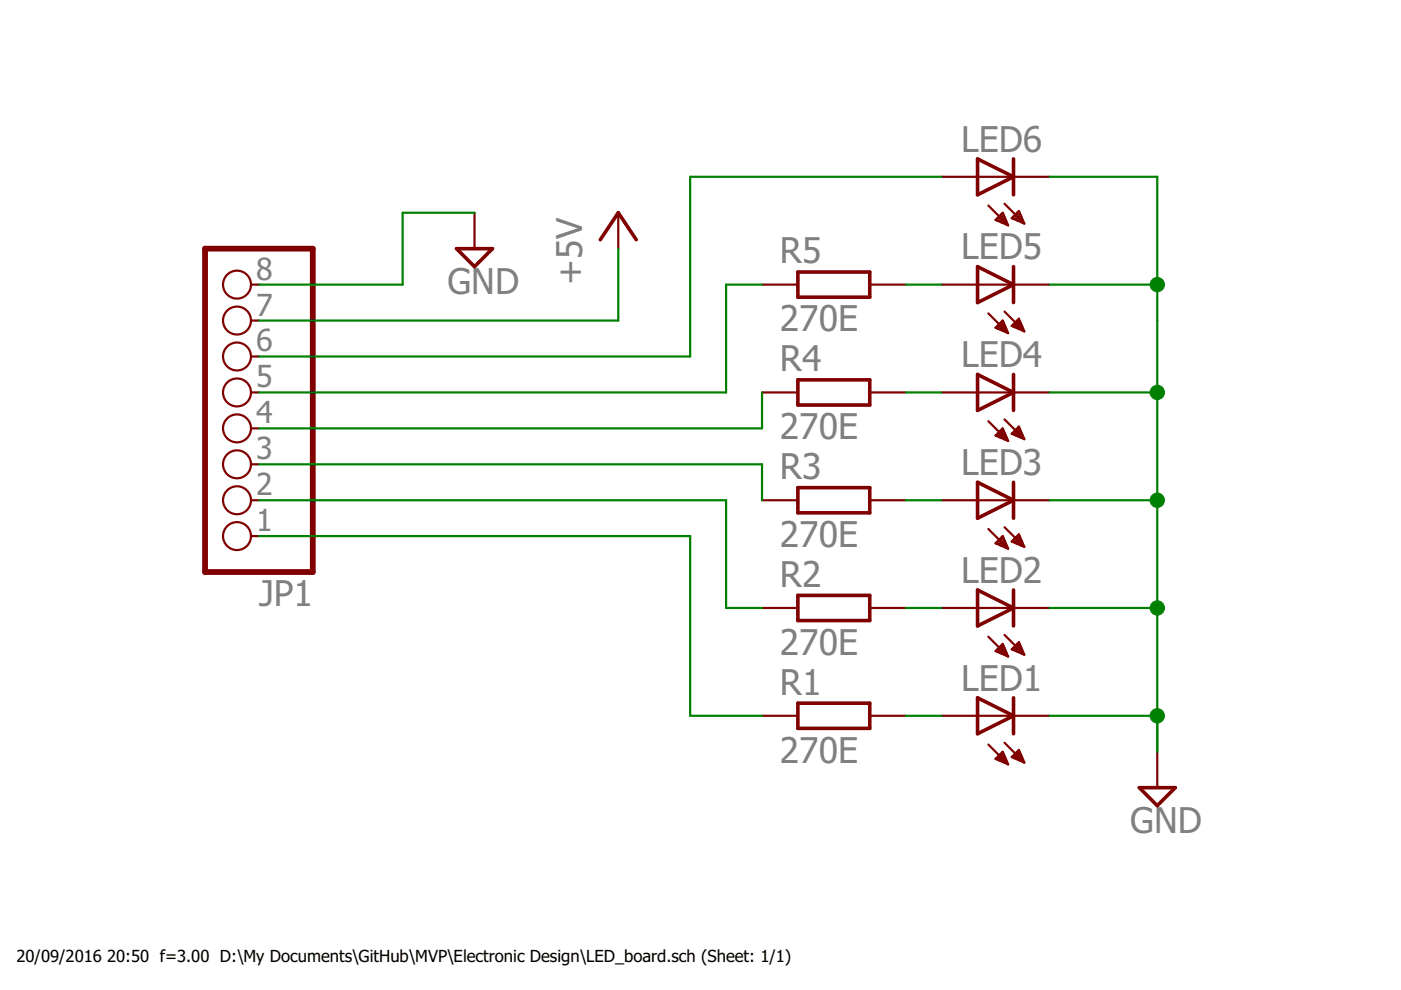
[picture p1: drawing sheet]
<?xml version="1.0" encoding="utf-8"?>
<!DOCTYPE eagle SYSTEM "eagle.dtd">
<eagle version="7.5.0">
<drawing>
<settings>
<setting alwaysvectorfont="no"/>
<setting verticaltext="up"/>
</settings>
<grid distance="0.1" unitdist="inch" unit="inch" style="lines" multiple="1" display="no" altdistance="0.01" altunitdist="inch" altunit="inch"/>
<schematic xreflabel="%F%N/%S.%C%R" xrefpart="/%S.%C%R">
<libraries>
<library name="pinhead">
<symbols>
<symbol name="PINHD8">
<wire x1="-6.35" y1="-10.16" x2="1.27" y2="-10.16" width="0.4064" layer="94"/>
<wire x1="1.27" y1="-10.16" x2="1.27" y2="12.7" width="0.4064" layer="94"/>
<wire x1="1.27" y1="12.7" x2="-6.35" y2="12.7" width="0.4064" layer="94"/>
<wire x1="-6.35" y1="12.7" x2="-6.35" y2="-10.16" width="0.4064" layer="94"/>
<text x="-6.35" y="13.335" size="1.778" layer="95">&gt;NAME</text>
<text x="-6.35" y="-12.7" size="1.778" layer="96">&gt;VALUE</text>
<pin name="1" x="-2.54" y="10.16" visible="pad" length="short" direction="pas" function="dot"/>
<pin name="2" x="-2.54" y="7.62" visible="pad" length="short" direction="pas" function="dot"/>
<pin name="3" x="-2.54" y="5.08" visible="pad" length="short" direction="pas" function="dot"/>
<pin name="4" x="-2.54" y="2.54" visible="pad" length="short" direction="pas" function="dot"/>
<pin name="5" x="-2.54" y="0" visible="pad" length="short" direction="pas" function="dot"/>
<pin name="6" x="-2.54" y="-2.54" visible="pad" length="short" direction="pas" function="dot"/>
<pin name="7" x="-2.54" y="-5.08" visible="pad" length="short" direction="pas" function="dot"/>
<pin name="8" x="-2.54" y="-7.62" visible="pad" length="short" direction="pas" function="dot"/>
</symbol>
</symbols>
<devicesets>
<deviceset name="PINHD-1X8" prefix="JP" uservalue="yes">
<gates>
<gate name="A" symbol="PINHD8" x="0" y="0"/>
</gates>
<devices>
<device name="" package="1X08">
<connects>
<connect gate="A" pin="1" pad="1"/>
<connect gate="A" pin="2" pad="2"/>
<connect gate="A" pin="3" pad="3"/>
<connect gate="A" pin="4" pad="4"/>
<connect gate="A" pin="5" pad="5"/>
<connect gate="A" pin="6" pad="6"/>
<connect gate="A" pin="7" pad="7"/>
<connect gate="A" pin="8" pad="8"/>
</connects>
<technologies>
<technology name=""/>
</technologies>
</device>
<device name="/90" package="1X08/90">
<connects>
<connect gate="A" pin="1" pad="1"/>
<connect gate="A" pin="2" pad="2"/>
<connect gate="A" pin="3" pad="3"/>
<connect gate="A" pin="4" pad="4"/>
<connect gate="A" pin="5" pad="5"/>
<connect gate="A" pin="6" pad="6"/>
<connect gate="A" pin="7" pad="7"/>
<connect gate="A" pin="8" pad="8"/>
</connects>
<technologies>
<technology name=""/>
</technologies>
</device>
</devices>
</deviceset>
</devicesets>
</library>
<library name="resistor">
<symbols>
<symbol name="R-EU-1">
<wire x1="-2.54" y1="-0.889" x2="2.54" y2="-0.889" width="0.254" layer="94"/>
<wire x1="2.54" y1="0.889" x2="-2.54" y2="0.889" width="0.254" layer="94"/>
<wire x1="2.54" y1="-0.889" x2="2.54" y2="0.889" width="0.254" layer="94"/>
<wire x1="-2.54" y1="-0.889" x2="-2.54" y2="0.889" width="0.254" layer="94"/>
<text x="-3.81" y="1.4986" size="1.778" layer="95">&gt;NAME</text>
<text x="-3.81" y="-3.302" size="1.778" layer="96">&gt;VALUE</text>
<pin name="2" x="5.08" y="0" visible="off" length="short" direction="pas" swaplevel="1" rot="R180"/>
<pin name="1" x="-5.08" y="0" visible="off" length="short" direction="pas" swaplevel="1"/>
</symbol>
</symbols>
<devicesets>
<deviceset name="R-EU_" prefix="R" uservalue="yes">
<gates>
<gate name="G$1" symbol="R-EU-1" x="0" y="0"/>
</gates>
<devices>
<device name="R0402" package="R0402">
<connects>
<connect gate="G$1" pin="1" pad="1"/>
<connect gate="G$1" pin="2" pad="2"/>
</connects>
<technologies>
<technology name=""/>
</technologies>
</device>
<device name="R0603" package="R0603">
<connects>
<connect gate="G$1" pin="1" pad="1"/>
<connect gate="G$1" pin="2" pad="2"/>
</connects>
<technologies>
<technology name=""/>
</technologies>
</device>
<device name="R0805" package="R0805">
<connects>
<connect gate="G$1" pin="1" pad="1"/>
<connect gate="G$1" pin="2" pad="2"/>
</connects>
<technologies>
<technology name=""/>
</technologies>
</device>
<device name="R0805W" package="R0805W">
<connects>
<connect gate="G$1" pin="1" pad="1"/>
<connect gate="G$1" pin="2" pad="2"/>
</connects>
<technologies>
<technology name=""/>
</technologies>
</device>
<device name="R1206" package="R1206">
<connects>
<connect gate="G$1" pin="1" pad="1"/>
<connect gate="G$1" pin="2" pad="2"/>
</connects>
<technologies>
<technology name=""/>
</technologies>
</device>
<device name="R1206W" package="R1206W">
<connects>
<connect gate="G$1" pin="1" pad="1"/>
<connect gate="G$1" pin="2" pad="2"/>
</connects>
<technologies>
<technology name=""/>
</technologies>
</device>
<device name="R1210" package="R1210">
<connects>
<connect gate="G$1" pin="1" pad="1"/>
<connect gate="G$1" pin="2" pad="2"/>
</connects>
<technologies>
<technology name=""/>
</technologies>
</device>
<device name="R1210W" package="R1210W">
<connects>
<connect gate="G$1" pin="1" pad="1"/>
<connect gate="G$1" pin="2" pad="2"/>
</connects>
<technologies>
<technology name=""/>
</technologies>
</device>
<device name="R2010" package="R2010">
<connects>
<connect gate="G$1" pin="1" pad="1"/>
<connect gate="G$1" pin="2" pad="2"/>
</connects>
<technologies>
<technology name=""/>
</technologies>
</device>
<device name="R2010W" package="R2010W">
<connects>
<connect gate="G$1" pin="1" pad="1"/>
<connect gate="G$1" pin="2" pad="2"/>
</connects>
<technologies>
<technology name=""/>
</technologies>
</device>
<device name="R2012" package="R2012">
<connects>
<connect gate="G$1" pin="1" pad="1"/>
<connect gate="G$1" pin="2" pad="2"/>
</connects>
<technologies>
<technology name=""/>
</technologies>
</device>
<device name="R2012W" package="R2012W">
<connects>
<connect gate="G$1" pin="1" pad="1"/>
<connect gate="G$1" pin="2" pad="2"/>
</connects>
<technologies>
<technology name=""/>
</technologies>
</device>
<device name="R2512" package="R2512">
<connects>
<connect gate="G$1" pin="1" pad="1"/>
<connect gate="G$1" pin="2" pad="2"/>
</connects>
<technologies>
<technology name=""/>
</technologies>
</device>
<device name="R2512W" package="R2512W">
<connects>
<connect gate="G$1" pin="1" pad="1"/>
<connect gate="G$1" pin="2" pad="2"/>
</connects>
<technologies>
<technology name=""/>
</technologies>
</device>
<device name="R3216" package="R3216">
<connects>
<connect gate="G$1" pin="1" pad="1"/>
<connect gate="G$1" pin="2" pad="2"/>
</connects>
<technologies>
<technology name=""/>
</technologies>
</device>
<device name="R3216W" package="R3216W">
<connects>
<connect gate="G$1" pin="1" pad="1"/>
<connect gate="G$1" pin="2" pad="2"/>
</connects>
<technologies>
<technology name=""/>
</technologies>
</device>
<device name="R3225" package="R3225">
<connects>
<connect gate="G$1" pin="1" pad="1"/>
<connect gate="G$1" pin="2" pad="2"/>
</connects>
<technologies>
<technology name=""/>
</technologies>
</device>
<device name="R3225W" package="R3225W">
<connects>
<connect gate="G$1" pin="1" pad="1"/>
<connect gate="G$1" pin="2" pad="2"/>
</connects>
<technologies>
<technology name=""/>
</technologies>
</device>
<device name="R5025" package="R5025">
<connects>
<connect gate="G$1" pin="1" pad="1"/>
<connect gate="G$1" pin="2" pad="2"/>
</connects>
<technologies>
<technology name=""/>
</technologies>
</device>
<device name="R5025W" package="R5025W">
<connects>
<connect gate="G$1" pin="1" pad="1"/>
<connect gate="G$1" pin="2" pad="2"/>
</connects>
<technologies>
<technology name=""/>
</technologies>
</device>
<device name="R6332" package="R6332">
<connects>
<connect gate="G$1" pin="1" pad="1"/>
<connect gate="G$1" pin="2" pad="2"/>
</connects>
<technologies>
<technology name=""/>
</technologies>
</device>
<device name="R6332W" package="R6332W">
<connects>
<connect gate="G$1" pin="1" pad="1"/>
<connect gate="G$1" pin="2" pad="2"/>
</connects>
<technologies>
<technology name=""/>
</technologies>
</device>
<device name="M0805" package="M0805">
<connects>
<connect gate="G$1" pin="1" pad="1"/>
<connect gate="G$1" pin="2" pad="2"/>
</connects>
<technologies>
<technology name=""/>
</technologies>
</device>
<device name="M1206" package="M1206">
<connects>
<connect gate="G$1" pin="1" pad="1"/>
<connect gate="G$1" pin="2" pad="2"/>
</connects>
<technologies>
<technology name=""/>
</technologies>
</device>
<device name="M1406" package="M1406">
<connects>
<connect gate="G$1" pin="1" pad="1"/>
<connect gate="G$1" pin="2" pad="2"/>
</connects>
<technologies>
<technology name=""/>
</technologies>
</device>
<device name="M2012" package="M2012">
<connects>
<connect gate="G$1" pin="1" pad="1"/>
<connect gate="G$1" pin="2" pad="2"/>
</connects>
<technologies>
<technology name=""/>
</technologies>
</device>
<device name="M2309" package="M2309">
<connects>
<connect gate="G$1" pin="1" pad="1"/>
<connect gate="G$1" pin="2" pad="2"/>
</connects>
<technologies>
<technology name=""/>
</technologies>
</device>
<device name="M3216" package="M3216">
<connects>
<connect gate="G$1" pin="1" pad="1"/>
<connect gate="G$1" pin="2" pad="2"/>
</connects>
<technologies>
<technology name=""/>
</technologies>
</device>
<device name="M3516" package="M3516">
<connects>
<connect gate="G$1" pin="1" pad="1"/>
<connect gate="G$1" pin="2" pad="2"/>
</connects>
<technologies>
<technology name=""/>
</technologies>
</device>
<device name="M5923" package="M5923">
<connects>
<connect gate="G$1" pin="1" pad="1"/>
<connect gate="G$1" pin="2" pad="2"/>
</connects>
<technologies>
<technology name=""/>
</technologies>
</device>
<device name="0204/5" package="0204/5">
<connects>
<connect gate="G$1" pin="1" pad="1"/>
<connect gate="G$1" pin="2" pad="2"/>
</connects>
<technologies>
<technology name=""/>
</technologies>
</device>
<device name="0204/7" package="0204/7">
<connects>
<connect gate="G$1" pin="1" pad="1"/>
<connect gate="G$1" pin="2" pad="2"/>
</connects>
<technologies>
<technology name=""/>
</technologies>
</device>
<device name="0204/2V" package="0204V">
<connects>
<connect gate="G$1" pin="1" pad="1"/>
<connect gate="G$1" pin="2" pad="2"/>
</connects>
<technologies>
<technology name=""/>
</technologies>
</device>
<device name="0207/10" package="0207/10">
<connects>
<connect gate="G$1" pin="1" pad="1"/>
<connect gate="G$1" pin="2" pad="2"/>
</connects>
<technologies>
<technology name=""/>
</technologies>
</device>
<device name="0207/12" package="0207/12">
<connects>
<connect gate="G$1" pin="1" pad="1"/>
<connect gate="G$1" pin="2" pad="2"/>
</connects>
<technologies>
<technology name=""/>
</technologies>
</device>
<device name="0207/15" package="0207/15">
<connects>
<connect gate="G$1" pin="1" pad="1"/>
<connect gate="G$1" pin="2" pad="2"/>
</connects>
<technologies>
<technology name=""/>
</technologies>
</device>
<device name="0207/2V" package="0207/2V">
<connects>
<connect gate="G$1" pin="1" pad="1"/>
<connect gate="G$1" pin="2" pad="2"/>
</connects>
<technologies>
<technology name=""/>
</technologies>
</device>
<device name="0207/5V" package="0207/5V">
<connects>
<connect gate="G$1" pin="1" pad="1"/>
<connect gate="G$1" pin="2" pad="2"/>
</connects>
<technologies>
<technology name=""/>
</technologies>
</device>
<device name="0207/7" package="0207/7">
<connects>
<connect gate="G$1" pin="1" pad="1"/>
<connect gate="G$1" pin="2" pad="2"/>
</connects>
<technologies>
<technology name=""/>
</technologies>
</device>
<device name="0309/10" package="0309/10">
<connects>
<connect gate="G$1" pin="1" pad="1"/>
<connect gate="G$1" pin="2" pad="2"/>
</connects>
<technologies>
<technology name=""/>
</technologies>
</device>
<device name="0309/12" package="0309/12">
<connects>
<connect gate="G$1" pin="1" pad="1"/>
<connect gate="G$1" pin="2" pad="2"/>
</connects>
<technologies>
<technology name=""/>
</technologies>
</device>
<device name="0309/V" package="0309V">
<connects>
<connect gate="G$1" pin="1" pad="1"/>
<connect gate="G$1" pin="2" pad="2"/>
</connects>
<technologies>
<technology name=""/>
</technologies>
</device>
<device name="0411/12" package="0411/12">
<connects>
<connect gate="G$1" pin="1" pad="1"/>
<connect gate="G$1" pin="2" pad="2"/>
</connects>
<technologies>
<technology name=""/>
</technologies>
</device>
<device name="0411/15" package="0411/15">
<connects>
<connect gate="G$1" pin="1" pad="1"/>
<connect gate="G$1" pin="2" pad="2"/>
</connects>
<technologies>
<technology name=""/>
</technologies>
</device>
<device name="0411/3V" package="0411V">
<connects>
<connect gate="G$1" pin="1" pad="1"/>
<connect gate="G$1" pin="2" pad="2"/>
</connects>
<technologies>
<technology name=""/>
</technologies>
</device>
<device name="0414/15" package="0414/15">
<connects>
<connect gate="G$1" pin="1" pad="1"/>
<connect gate="G$1" pin="2" pad="2"/>
</connects>
<technologies>
<technology name=""/>
</technologies>
</device>
<device name="0414/5V" package="0414V">
<connects>
<connect gate="G$1" pin="1" pad="1"/>
<connect gate="G$1" pin="2" pad="2"/>
</connects>
<technologies>
<technology name=""/>
</technologies>
</device>
<device name="0617/17" package="0617/17">
<connects>
<connect gate="G$1" pin="1" pad="1"/>
<connect gate="G$1" pin="2" pad="2"/>
</connects>
<technologies>
<technology name=""/>
</technologies>
</device>
<device name="0617/22" package="0617/22">
<connects>
<connect gate="G$1" pin="1" pad="1"/>
<connect gate="G$1" pin="2" pad="2"/>
</connects>
<technologies>
<technology name=""/>
</technologies>
</device>
<device name="0617/5V" package="0617V">
<connects>
<connect gate="G$1" pin="1" pad="1"/>
<connect gate="G$1" pin="2" pad="2"/>
</connects>
<technologies>
<technology name=""/>
</technologies>
</device>
<device name="0922/22" package="0922/22">
<connects>
<connect gate="G$1" pin="1" pad="1"/>
<connect gate="G$1" pin="2" pad="2"/>
</connects>
<technologies>
<technology name=""/>
</technologies>
</device>
<device name="0613/5V" package="P0613V">
<connects>
<connect gate="G$1" pin="1" pad="1"/>
<connect gate="G$1" pin="2" pad="2"/>
</connects>
<technologies>
<technology name=""/>
</technologies>
</device>
<device name="0613/15" package="P0613/15">
<connects>
<connect gate="G$1" pin="1" pad="1"/>
<connect gate="G$1" pin="2" pad="2"/>
</connects>
<technologies>
<technology name=""/>
</technologies>
</device>
<device name="0817/22" package="P0817/22">
<connects>
<connect gate="G$1" pin="1" pad="1"/>
<connect gate="G$1" pin="2" pad="2"/>
</connects>
<technologies>
<technology name=""/>
</technologies>
</device>
<device name="0817/7V" package="P0817V">
<connects>
<connect gate="G$1" pin="1" pad="1"/>
<connect gate="G$1" pin="2" pad="2"/>
</connects>
<technologies>
<technology name=""/>
</technologies>
</device>
<device name="V234/12" package="V234/12">
<connects>
<connect gate="G$1" pin="1" pad="1"/>
<connect gate="G$1" pin="2" pad="2"/>
</connects>
<technologies>
<technology name=""/>
</technologies>
</device>
<device name="V235/17" package="V235/17">
<connects>
<connect gate="G$1" pin="1" pad="1"/>
<connect gate="G$1" pin="2" pad="2"/>
</connects>
<technologies>
<technology name=""/>
</technologies>
</device>
<device name="V526-0" package="V526-0">
<connects>
<connect gate="G$1" pin="1" pad="1"/>
<connect gate="G$1" pin="2" pad="2"/>
</connects>
<technologies>
<technology name=""/>
</technologies>
</device>
<device name="MELF0102R" package="MINI_MELF-0102R">
<connects>
<connect gate="G$1" pin="1" pad="1"/>
<connect gate="G$1" pin="2" pad="2"/>
</connects>
<technologies>
<technology name=""/>
</technologies>
</device>
<device name="MELF0102W" package="MINI_MELF-0102W">
<connects>
<connect gate="G$1" pin="1" pad="1"/>
<connect gate="G$1" pin="2" pad="2"/>
</connects>
<technologies>
<technology name=""/>
</technologies>
</device>
<device name="MELF0204R" package="MINI_MELF-0204R">
<connects>
<connect gate="G$1" pin="1" pad="1"/>
<connect gate="G$1" pin="2" pad="2"/>
</connects>
<technologies>
<technology name=""/>
</technologies>
</device>
<device name="MELF0204W" package="MINI_MELF-0204W">
<connects>
<connect gate="G$1" pin="1" pad="1"/>
<connect gate="G$1" pin="2" pad="2"/>
</connects>
<technologies>
<technology name=""/>
</technologies>
</device>
<device name="MELF0207R" package="MINI_MELF-0207R">
<connects>
<connect gate="G$1" pin="1" pad="1"/>
<connect gate="G$1" pin="2" pad="2"/>
</connects>
<technologies>
<technology name=""/>
</technologies>
</device>
<device name="MELF0207W" package="MINI_MELF-0207W">
<connects>
<connect gate="G$1" pin="1" pad="1"/>
<connect gate="G$1" pin="2" pad="2"/>
</connects>
<technologies>
<technology name=""/>
</technologies>
</device>
<device name="0922V" package="0922V">
<connects>
<connect gate="G$1" pin="1" pad="1"/>
<connect gate="G$1" pin="2" pad="2"/>
</connects>
<technologies>
<technology name=""/>
</technologies>
</device>
<device name="RDH/15" package="RDH/15">
<connects>
<connect gate="G$1" pin="1" pad="1"/>
<connect gate="G$1" pin="2" pad="2"/>
</connects>
<technologies>
<technology name=""/>
</technologies>
</device>
<device name="MELF0102AX" package="MINI_MELF-0102AX">
<connects>
<connect gate="G$1" pin="1" pad="1"/>
<connect gate="G$1" pin="2" pad="2"/>
</connects>
<technologies>
<technology name=""/>
</technologies>
</device>
<device name="R0201" package="R0201">
<connects>
<connect gate="G$1" pin="1" pad="1"/>
<connect gate="G$1" pin="2" pad="2"/>
</connects>
<technologies>
<technology name=""/>
</technologies>
</device>
<device name="VTA52" package="VTA52">
<connects>
<connect gate="G$1" pin="1" pad="1"/>
<connect gate="G$1" pin="2" pad="2"/>
</connects>
<technologies>
<technology name=""/>
</technologies>
</device>
<device name="VTA53" package="VTA53">
<connects>
<connect gate="G$1" pin="1" pad="1"/>
<connect gate="G$1" pin="2" pad="2"/>
</connects>
<technologies>
<technology name=""/>
</technologies>
</device>
<device name="VTA54" package="VTA54">
<connects>
<connect gate="G$1" pin="1" pad="1"/>
<connect gate="G$1" pin="2" pad="2"/>
</connects>
<technologies>
<technology name=""/>
</technologies>
</device>
<device name="VTA55" package="VTA55">
<connects>
<connect gate="G$1" pin="1" pad="1"/>
<connect gate="G$1" pin="2" pad="2"/>
</connects>
<technologies>
<technology name=""/>
</technologies>
</device>
<device name="VTA56" package="VTA56">
<connects>
<connect gate="G$1" pin="1" pad="1"/>
<connect gate="G$1" pin="2" pad="2"/>
</connects>
<technologies>
<technology name=""/>
</technologies>
</device>
<device name="VMTA55" package="VMTA55">
<connects>
<connect gate="G$1" pin="1" pad="1"/>
<connect gate="G$1" pin="2" pad="2"/>
</connects>
<technologies>
<technology name=""/>
</technologies>
</device>
<device name="VMTB60" package="VMTB60">
<connects>
<connect gate="G$1" pin="1" pad="1"/>
<connect gate="G$1" pin="2" pad="2"/>
</connects>
<technologies>
<technology name=""/>
</technologies>
</device>
<device name="R4527" package="R4527">
<connects>
<connect gate="G$1" pin="1" pad="1"/>
<connect gate="G$1" pin="2" pad="2"/>
</connects>
<technologies>
<technology name=""/>
</technologies>
</device>
<device name="WSC0001" package="WSC0001">
<connects>
<connect gate="G$1" pin="1" pad="1"/>
<connect gate="G$1" pin="2" pad="2"/>
</connects>
<technologies>
<technology name=""/>
</technologies>
</device>
<device name="WSC0002" package="WSC0002">
<connects>
<connect gate="G$1" pin="1" pad="1"/>
<connect gate="G$1" pin="2" pad="2"/>
</connects>
<technologies>
<technology name=""/>
</technologies>
</device>
<device name="WSC01/2" package="WSC01/2">
<connects>
<connect gate="G$1" pin="1" pad="1"/>
<connect gate="G$1" pin="2" pad="2"/>
</connects>
<technologies>
<technology name=""/>
</technologies>
</device>
<device name="WSC2515" package="WSC2515">
<connects>
<connect gate="G$1" pin="1" pad="1"/>
<connect gate="G$1" pin="2" pad="2"/>
</connects>
<technologies>
<technology name=""/>
</technologies>
</device>
<device name="WSC4527" package="WSC4527">
<connects>
<connect gate="G$1" pin="1" pad="1"/>
<connect gate="G$1" pin="2" pad="2"/>
</connects>
<technologies>
<technology name=""/>
</technologies>
</device>
<device name="WSC6927" package="WSC6927">
<connects>
<connect gate="G$1" pin="1" pad="1"/>
<connect gate="G$1" pin="2" pad="2"/>
</connects>
<technologies>
<technology name=""/>
</technologies>
</device>
<device name="R1218" package="R1218">
<connects>
<connect gate="G$1" pin="1" pad="1"/>
<connect gate="G$1" pin="2" pad="2"/>
</connects>
<technologies>
<technology name=""/>
</technologies>
</device>
<device name="1812X7R" package="1812X7R">
<connects>
<connect gate="G$1" pin="1" pad="1"/>
<connect gate="G$1" pin="2" pad="2"/>
</connects>
<technologies>
<technology name=""/>
</technologies>
</device>
<device name="PRL1632" package="PRL1632">
<connects>
<connect gate="G$1" pin="1" pad="1"/>
<connect gate="G$1" pin="2" pad="2"/>
</connects>
<technologies>
<technology name=""/>
</technologies>
</device>
<device name="01005" package="R01005">
<connects>
<connect gate="G$1" pin="1" pad="1"/>
<connect gate="G$1" pin="2" pad="2"/>
</connects>
<technologies>
<technology name=""/>
</technologies>
</device>
</devices>
</deviceset>
</devicesets>
</library>
<library name="led">
<symbols>
<symbol name="LED">
<wire x1="1.27" y1="0" x2="0" y2="-2.54" width="0.254" layer="94"/>
<wire x1="0" y1="-2.54" x2="-1.27" y2="0" width="0.254" layer="94"/>
<wire x1="1.27" y1="-2.54" x2="0" y2="-2.54" width="0.254" layer="94"/>
<wire x1="0" y1="-2.54" x2="-1.27" y2="-2.54" width="0.254" layer="94"/>
<wire x1="1.27" y1="0" x2="0" y2="0" width="0.254" layer="94"/>
<wire x1="0" y1="0" x2="-1.27" y2="0" width="0.254" layer="94"/>
<wire x1="0" y1="0" x2="0" y2="-2.54" width="0.1524" layer="94"/>
<wire x1="-2.032" y1="-0.762" x2="-3.429" y2="-2.159" width="0.1524" layer="94"/>
<wire x1="-1.905" y1="-1.905" x2="-3.302" y2="-3.302" width="0.1524" layer="94"/>
<text x="3.556" y="-4.572" size="1.778" layer="95" rot="R90">&gt;NAME</text>
<text x="5.715" y="-4.572" size="1.778" layer="96" rot="R90">&gt;VALUE</text>
<pin name="C" x="0" y="-5.08" visible="off" length="short" direction="pas" rot="R90"/>
<pin name="A" x="0" y="2.54" visible="off" length="short" direction="pas" rot="R270"/>
<polygon width="0.1524" layer="94">
<vertex x="-3.429" y="-2.159"/>
<vertex x="-3.048" y="-1.27"/>
<vertex x="-2.54" y="-1.778"/>
</polygon>
<polygon width="0.1524" layer="94">
<vertex x="-3.302" y="-3.302"/>
<vertex x="-2.921" y="-2.413"/>
<vertex x="-2.413" y="-2.921"/>
</polygon>
</symbol>
</symbols>
<devicesets>
<deviceset name="LED" prefix="LED" uservalue="yes">
<gates>
<gate name="G$1" symbol="LED" x="0" y="0"/>
</gates>
<devices>
<device name="SMT1206" package="1206">
<connects>
<connect gate="G$1" pin="A" pad="A"/>
<connect gate="G$1" pin="C" pad="C"/>
</connects>
<technologies>
<technology name=""/>
</technologies>
</device>
<device name="LD260" package="LD260">
<connects>
<connect gate="G$1" pin="A" pad="A"/>
<connect gate="G$1" pin="C" pad="K"/>
</connects>
<technologies>
<technology name=""/>
</technologies>
</device>
<device name="SQR2X5" package="LED2X5">
<connects>
<connect gate="G$1" pin="A" pad="A"/>
<connect gate="G$1" pin="C" pad="K"/>
</connects>
<technologies>
<technology name=""/>
</technologies>
</device>
<device name="3MM" package="LED3MM">
<connects>
<connect gate="G$1" pin="A" pad="A"/>
<connect gate="G$1" pin="C" pad="K"/>
</connects>
<technologies>
<technology name=""/>
</technologies>
</device>
<device name="5MM" package="LED5MM">
<connects>
<connect gate="G$1" pin="A" pad="A"/>
<connect gate="G$1" pin="C" pad="K"/>
</connects>
<technologies>
<technology name=""/>
</technologies>
</device>
<device name="LSU260" package="LSU260">
<connects>
<connect gate="G$1" pin="A" pad="A"/>
<connect gate="G$1" pin="C" pad="K"/>
</connects>
<technologies>
<technology name=""/>
</technologies>
</device>
<device name="LZR181" package="LZR181">
<connects>
<connect gate="G$1" pin="A" pad="A"/>
<connect gate="G$1" pin="C" pad="K"/>
</connects>
<technologies>
<technology name=""/>
</technologies>
</device>
<device name="B152" package="Q62902-B152">
<connects>
<connect gate="G$1" pin="A" pad="A"/>
<connect gate="G$1" pin="C" pad="K"/>
</connects>
<technologies>
<technology name=""/>
</technologies>
</device>
<device name="B153" package="Q62902-B153">
<connects>
<connect gate="G$1" pin="A" pad="A"/>
<connect gate="G$1" pin="C" pad="K"/>
</connects>
<technologies>
<technology name=""/>
</technologies>
</device>
<device name="B155" package="Q62902-B155">
<connects>
<connect gate="G$1" pin="A" pad="A"/>
<connect gate="G$1" pin="C" pad="K"/>
</connects>
<technologies>
<technology name=""/>
</technologies>
</device>
<device name="B156" package="Q62902-B156">
<connects>
<connect gate="G$1" pin="A" pad="A"/>
<connect gate="G$1" pin="C" pad="K"/>
</connects>
<technologies>
<technology name=""/>
</technologies>
</device>
<device name="SFH480" package="SFH480">
<connects>
<connect gate="G$1" pin="A" pad="A"/>
<connect gate="G$1" pin="C" pad="K"/>
</connects>
<technologies>
<technology name=""/>
</technologies>
</device>
<device name="SFH482" package="SFH482">
<connects>
<connect gate="G$1" pin="A" pad="A"/>
<connect gate="G$1" pin="C" pad="K"/>
</connects>
<technologies>
<technology name=""/>
</technologies>
</device>
<device name="SQR5.7X3.2" package="U57X32">
<connects>
<connect gate="G$1" pin="A" pad="A"/>
<connect gate="G$1" pin="C" pad="K"/>
</connects>
<technologies>
<technology name=""/>
</technologies>
</device>
<device name="IRL80A" package="IRL80A">
<connects>
<connect gate="G$1" pin="A" pad="A"/>
<connect gate="G$1" pin="C" pad="K"/>
</connects>
<technologies>
<technology name=""/>
</technologies>
</device>
<device name="P-LCC-2" package="P-LCC-2">
<connects>
<connect gate="G$1" pin="A" pad="A"/>
<connect gate="G$1" pin="C" pad="C"/>
</connects>
<technologies>
<technology name=""/>
</technologies>
</device>
<device name="MINI-TOP" package="OSRAM-MINI-TOP-LED">
<connects>
<connect gate="G$1" pin="A" pad="A"/>
<connect gate="G$1" pin="C" pad="C"/>
</connects>
<technologies>
<technology name=""/>
</technologies>
</device>
<device name="SIDELED" package="OSRAM-SIDELED">
<connects>
<connect gate="G$1" pin="A" pad="A"/>
<connect gate="G$1" pin="C" pad="C"/>
</connects>
<technologies>
<technology name=""/>
</technologies>
</device>
<device name="SMART-LED" package="SMART-LED">
<connects>
<connect gate="G$1" pin="A" pad="A"/>
<connect gate="G$1" pin="C" pad="B"/>
</connects>
<technologies>
<technology name=""/>
</technologies>
</device>
<device name="P-LCC-2-BACK" package="P-LCC-2-TOPLED-RG">
<connects>
<connect gate="G$1" pin="A" pad="A"/>
<connect gate="G$1" pin="C" pad="C"/>
</connects>
<technologies>
<technology name=""/>
</technologies>
</device>
<device name="MICRO-SIDELED" package="MICRO-SIDELED">
<connects>
<connect gate="G$1" pin="A" pad="A"/>
<connect gate="G$1" pin="C" pad="C"/>
</connects>
<technologies>
<technology name=""/>
</technologies>
</device>
<device name="P-LCC-4" package="P-LCC-4">
<connects>
<connect gate="G$1" pin="A" pad="A"/>
<connect gate="G$1" pin="C" pad="C@4"/>
</connects>
<technologies>
<technology name=""/>
</technologies>
</device>
<device name="CHIP-LED0603" package="CHIP-LED0603">
<connects>
<connect gate="G$1" pin="A" pad="A"/>
<connect gate="G$1" pin="C" pad="C"/>
</connects>
<technologies>
<technology name=""/>
</technologies>
</device>
<device name="CHIP-LED0805" package="CHIP-LED0805">
<connects>
<connect gate="G$1" pin="A" pad="A"/>
<connect gate="G$1" pin="C" pad="C"/>
</connects>
<technologies>
<technology name=""/>
</technologies>
</device>
<device name="TOPLED-SANTANA" package="MINI-TOPLED-SANTANA">
<connects>
<connect gate="G$1" pin="A" pad="A"/>
<connect gate="G$1" pin="C" pad="C"/>
</connects>
<technologies>
<technology name=""/>
</technologies>
</device>
<device name="CHIPLED_0805" package="CHIPLED_0805">
<connects>
<connect gate="G$1" pin="A" pad="A"/>
<connect gate="G$1" pin="C" pad="C"/>
</connects>
<technologies>
<technology name=""/>
</technologies>
</device>
<device name="CHIPLED_1206" package="CHIPLED_1206">
<connects>
<connect gate="G$1" pin="A" pad="A"/>
<connect gate="G$1" pin="C" pad="C"/>
</connects>
<technologies>
<technology name=""/>
</technologies>
</device>
<device name="CHIPLED_0603" package="CHIPLED_0603">
<connects>
<connect gate="G$1" pin="A" pad="A"/>
<connect gate="G$1" pin="C" pad="C"/>
</connects>
<technologies>
<technology name=""/>
</technologies>
</device>
<device name="CHIPLED-0603-TTW" package="CHIPLED-0603-TTW">
<connects>
<connect gate="G$1" pin="A" pad="A@1"/>
<connect gate="G$1" pin="C" pad="C@1"/>
</connects>
<technologies>
<technology name=""/>
</technologies>
</device>
<device name="" package="SMARTLED-TTW">
<connects>
<connect gate="G$1" pin="A" pad="A@1"/>
<connect gate="G$1" pin="C" pad="C@1"/>
</connects>
<technologies>
<technology name=""/>
</technologies>
</device>
<device name="-LUMILED+" package="LUMILED+">
<connects>
<connect gate="G$1" pin="A" pad="2+"/>
<connect gate="G$1" pin="C" pad="4-"/>
</connects>
<technologies>
<technology name=""/>
</technologies>
</device>
<device name="-LUMILED" package="LUMILED">
<connects>
<connect gate="G$1" pin="A" pad="2+"/>
<connect gate="G$1" pin="C" pad="4-"/>
</connects>
<technologies>
<technology name=""/>
</technologies>
</device>
<device name="10MM" package="LED10MM">
<connects>
<connect gate="G$1" pin="A" pad="A"/>
<connect gate="G$1" pin="C" pad="K"/>
</connects>
<technologies>
<technology name=""/>
</technologies>
</device>
<device name="KA-3528ASYC" package="KA-3528ASYC">
<connects>
<connect gate="G$1" pin="A" pad="A"/>
<connect gate="G$1" pin="C" pad="C"/>
</connects>
<technologies>
<technology name=""/>
</technologies>
</device>
<device name="SML0805" package="SML0805">
<connects>
<connect gate="G$1" pin="A" pad="A"/>
<connect gate="G$1" pin="C" pad="C"/>
</connects>
<technologies>
<technology name=""/>
</technologies>
</device>
<device name="SML1206" package="SML1206">
<connects>
<connect gate="G$1" pin="A" pad="A"/>
<connect gate="G$1" pin="C" pad="C"/>
</connects>
<technologies>
<technology name=""/>
</technologies>
</device>
<device name="SML0603" package="SML0603">
<connects>
<connect gate="G$1" pin="A" pad="A"/>
<connect gate="G$1" pin="C" pad="C"/>
</connects>
<technologies>
<technology name=""/>
</technologies>
</device>
</devices>
</deviceset>
</devicesets>
</library>
<library name="supply1">
<symbols>
<symbol name="+5V">
<wire x1="1.27" y1="-1.905" x2="0" y2="0" width="0.254" layer="94"/>
<wire x1="0" y1="0" x2="-1.27" y2="-1.905" width="0.254" layer="94"/>
<text x="-2.54" y="-5.08" size="1.778" layer="96" rot="R90">&gt;VALUE</text>
<pin name="+5V" x="0" y="-2.54" visible="off" length="short" direction="sup" rot="R90"/>
</symbol>
</symbols>
<devicesets>
<deviceset name="+5V" prefix="P+">
<gates>
<gate name="1" symbol="+5V" x="0" y="0"/>
</gates>
<devices>
<device name="">
<technologies>
<technology name=""/>
</technologies>
</device>
</devices>
</deviceset>
</devicesets>
</library>
<library name="supply2">
<symbols>
<symbol name="GND">
<wire x1="-1.27" y1="0" x2="1.27" y2="0" width="0.254" layer="94"/>
<wire x1="1.27" y1="0" x2="0" y2="-1.27" width="0.254" layer="94"/>
<wire x1="0" y1="-1.27" x2="-1.27" y2="0" width="0.254" layer="94"/>
<text x="-1.905" y="-3.175" size="1.778" layer="96">&gt;VALUE</text>
<pin name="GND" x="0" y="2.54" visible="off" length="short" direction="sup" rot="R270"/>
</symbol>
</symbols>
<devicesets>
<deviceset name="GND" prefix="SUPPLY">
<gates>
<gate name="GND" symbol="GND" x="0" y="0"/>
</gates>
<devices>
<device name="">
<technologies>
<technology name=""/>
</technologies>
</device>
</devices>
</deviceset>
</devicesets>
</library>
</libraries>
<attributes>
</attributes>
<variantdefs>
</variantdefs>
<classes>
<class number="0" name="default" width="0" drill="0">
</class>
</classes>
<parts>
<part name="JP1" library="pinhead" deviceset="PINHD-1X8" device=""/>
<part name="R1" library="resistor" deviceset="R-EU_" device="R0805" value="270E"/>
<part name="LED1" library="led" deviceset="LED" device="5MM"/>
<part name="P+1" library="supply1" deviceset="+5V" device=""/>
<part name="SUPPLY1" library="supply2" deviceset="GND" device=""/>
<part name="R2" library="resistor" deviceset="R-EU_" device="R0805" value="270E"/>
<part name="R3" library="resistor" deviceset="R-EU_" device="R0805" value="270E"/>
<part name="R4" library="resistor" deviceset="R-EU_" device="R0805" value="270E"/>
<part name="R5" library="resistor" deviceset="R-EU_" device="R0805" value="270E"/>
<part name="LED2" library="led" deviceset="LED" device="5MM"/>
<part name="LED3" library="led" deviceset="LED" device="5MM"/>
<part name="LED4" library="led" deviceset="LED" device="5MM"/>
<part name="LED5" library="led" deviceset="LED" device="5MM"/>
<part name="LED6" library="led" deviceset="LED" device="5MM"/>
<part name="SUPPLY2" library="supply2" deviceset="GND" device=""/>
</parts>
<sheets>
<sheet>
<plain>
</plain>
<instances>
<instance part="JP1" gate="A" x="12.7" y="48.26" rot="R180"/>
<instance part="R1" gate="G$1" x="55.88" y="25.4"/>
<instance part="LED1" gate="G$1" x="66.04" y="25.4" rot="R90"/>
<instance part="P+1" gate="1" x="40.64" y="60.96"/>
<instance part="SUPPLY1" gate="GND" x="30.48" y="58.42"/>
<instance part="R2" gate="G$1" x="55.88" y="33.02"/>
<instance part="R3" gate="G$1" x="55.88" y="40.64"/>
<instance part="R4" gate="G$1" x="55.88" y="48.26"/>
<instance part="R5" gate="G$1" x="55.88" y="55.88"/>
<instance part="LED2" gate="G$1" x="66.04" y="33.02" rot="R90"/>
<instance part="LED3" gate="G$1" x="66.04" y="40.64" rot="R90"/>
<instance part="LED4" gate="G$1" x="66.04" y="48.26" rot="R90"/>
<instance part="LED5" gate="G$1" x="66.04" y="55.88" rot="R90"/>
<instance part="LED6" gate="G$1" x="66.04" y="63.5" rot="R90"/>
<instance part="SUPPLY2" gate="GND" x="78.74" y="20.32"/>
</instances>
<busses>
</busses>
<nets>
<net name="+5V" class="0">
<segment>
<pinref part="P+1" gate="1" pin="+5V"/>
<wire x1="40.64" y1="58.42" x2="40.64" y2="53.34" width="0.1524" layer="91"/>
<pinref part="JP1" gate="A" pin="7"/>
<wire x1="40.64" y1="53.34" x2="15.24" y2="53.34" width="0.1524" layer="91"/>
</segment>
</net>
<net name="N$1" class="0">
<segment>
<pinref part="JP1" gate="A" pin="1"/>
<wire x1="15.24" y1="38.1" x2="45.72" y2="38.1" width="0.1524" layer="91"/>
<wire x1="45.72" y1="38.1" x2="45.72" y2="25.4" width="0.1524" layer="91"/>
<pinref part="R1" gate="G$1" pin="1"/>
<wire x1="45.72" y1="25.4" x2="50.8" y2="25.4" width="0.1524" layer="91"/>
</segment>
</net>
<net name="N$2" class="0">
<segment>
<pinref part="JP1" gate="A" pin="2"/>
<wire x1="15.24" y1="40.64" x2="48.26" y2="40.64" width="0.1524" layer="91"/>
<wire x1="48.26" y1="40.64" x2="48.26" y2="33.02" width="0.1524" layer="91"/>
<pinref part="R2" gate="G$1" pin="1"/>
<wire x1="48.26" y1="33.02" x2="50.8" y2="33.02" width="0.1524" layer="91"/>
</segment>
</net>
<net name="N$3" class="0">
<segment>
<pinref part="R3" gate="G$1" pin="1"/>
<wire x1="50.8" y1="40.64" x2="50.8" y2="43.18" width="0.1524" layer="91"/>
<pinref part="JP1" gate="A" pin="3"/>
<wire x1="50.8" y1="43.18" x2="15.24" y2="43.18" width="0.1524" layer="91"/>
</segment>
</net>
<net name="N$5" class="0">
<segment>
<pinref part="JP1" gate="A" pin="6"/>
<wire x1="15.24" y1="50.8" x2="45.72" y2="50.8" width="0.1524" layer="91"/>
<wire x1="45.72" y1="50.8" x2="45.72" y2="63.5" width="0.1524" layer="91"/>
<pinref part="LED6" gate="G$1" pin="A"/>
<wire x1="45.72" y1="63.5" x2="63.5" y2="63.5" width="0.1524" layer="91"/>
</segment>
</net>
<net name="N$6" class="0">
<segment>
<pinref part="R5" gate="G$1" pin="1"/>
<wire x1="48.26" y1="55.88" x2="50.8" y2="55.88" width="0.1524" layer="91"/>
<wire x1="48.26" y1="48.26" x2="48.26" y2="55.88" width="0.1524" layer="91"/>
<pinref part="JP1" gate="A" pin="5"/>
<wire x1="48.26" y1="48.26" x2="15.24" y2="48.26" width="0.1524" layer="91"/>
</segment>
</net>
<net name="N$4" class="0">
<segment>
<pinref part="R4" gate="G$1" pin="1"/>
<wire x1="50.8" y1="48.26" x2="50.8" y2="45.72" width="0.1524" layer="91"/>
<pinref part="JP1" gate="A" pin="4"/>
<wire x1="50.8" y1="45.72" x2="15.24" y2="45.72" width="0.1524" layer="91"/>
</segment>
</net>
<net name="GND" class="0">
<segment>
<pinref part="JP1" gate="A" pin="8"/>
<wire x1="15.24" y1="55.88" x2="25.4" y2="55.88" width="0.1524" layer="91"/>
<wire x1="25.4" y1="55.88" x2="25.4" y2="60.96" width="0.1524" layer="91"/>
<pinref part="SUPPLY1" gate="GND" pin="GND"/>
<wire x1="25.4" y1="60.96" x2="30.48" y2="60.96" width="0.1524" layer="91"/>
</segment>
<segment>
<pinref part="LED1" gate="G$1" pin="C"/>
<pinref part="SUPPLY2" gate="GND" pin="GND"/>
<wire x1="71.12" y1="25.4" x2="78.74" y2="25.4" width="0.1524" layer="91"/>
<wire x1="78.74" y1="25.4" x2="78.74" y2="22.86" width="0.1524" layer="91"/>
<pinref part="LED2" gate="G$1" pin="C"/>
<wire x1="71.12" y1="33.02" x2="78.74" y2="33.02" width="0.1524" layer="91"/>
<pinref part="LED3" gate="G$1" pin="C"/>
<wire x1="78.74" y1="33.02" x2="78.74" y2="25.4" width="0.1524" layer="91"/>
<wire x1="78.74" y1="25.4" x2="78.74" y2="22.86" width="0.1524" layer="91"/>
<wire x1="71.12" y1="40.64" x2="78.74" y2="40.64" width="0.1524" layer="91"/>
<pinref part="LED4" gate="G$1" pin="C"/>
<wire x1="78.74" y1="40.64" x2="78.74" y2="33.02" width="0.1524" layer="91"/>
<wire x1="71.12" y1="48.26" x2="78.74" y2="48.26" width="0.1524" layer="91"/>
<wire x1="78.74" y1="48.26" x2="78.74" y2="40.64" width="0.1524" layer="91"/>
<pinref part="LED5" gate="G$1" pin="C"/>
<wire x1="71.12" y1="55.88" x2="78.74" y2="55.88" width="0.1524" layer="91"/>
<wire x1="78.74" y1="55.88" x2="78.74" y2="53.34" width="0.1524" layer="91"/>
<pinref part="LED6" gate="G$1" pin="C"/>
<wire x1="78.74" y1="53.34" x2="78.74" y2="48.26" width="0.1524" layer="91"/>
<wire x1="71.12" y1="63.5" x2="78.74" y2="63.5" width="0.1524" layer="91"/>
<wire x1="78.74" y1="63.5" x2="78.74" y2="55.88" width="0.1524" layer="91"/>
<junction x="78.74" y="55.88"/>
<junction x="78.74" y="48.26"/>
<junction x="78.74" y="40.64"/>
<junction x="78.74" y="33.02"/>
<junction x="78.74" y="25.4"/>
</segment>
</net>
<net name="N$7" class="0">
<segment>
<pinref part="R5" gate="G$1" pin="2"/>
<pinref part="LED5" gate="G$1" pin="A"/>
<wire x1="60.96" y1="55.88" x2="63.5" y2="55.88" width="0.1524" layer="91"/>
</segment>
</net>
<net name="N$8" class="0">
<segment>
<pinref part="R4" gate="G$1" pin="2"/>
<pinref part="LED4" gate="G$1" pin="A"/>
<wire x1="60.96" y1="48.26" x2="63.5" y2="48.26" width="0.1524" layer="91"/>
</segment>
</net>
<net name="N$9" class="0">
<segment>
<pinref part="R3" gate="G$1" pin="2"/>
<pinref part="LED3" gate="G$1" pin="A"/>
<wire x1="60.96" y1="40.64" x2="63.5" y2="40.64" width="0.1524" layer="91"/>
</segment>
</net>
<net name="N$10" class="0">
<segment>
<pinref part="R2" gate="G$1" pin="2"/>
<pinref part="LED2" gate="G$1" pin="A"/>
<wire x1="60.96" y1="33.02" x2="63.5" y2="33.02" width="0.1524" layer="91"/>
</segment>
</net>
<net name="N$11" class="0">
<segment>
<pinref part="R1" gate="G$1" pin="2"/>
<pinref part="LED1" gate="G$1" pin="A"/>
<wire x1="60.96" y1="25.4" x2="63.5" y2="25.4" width="0.1524" layer="91"/>
</segment>
</net>
</nets>
</sheet>
</sheets>
</schematic>
</drawing>
</eagle>
